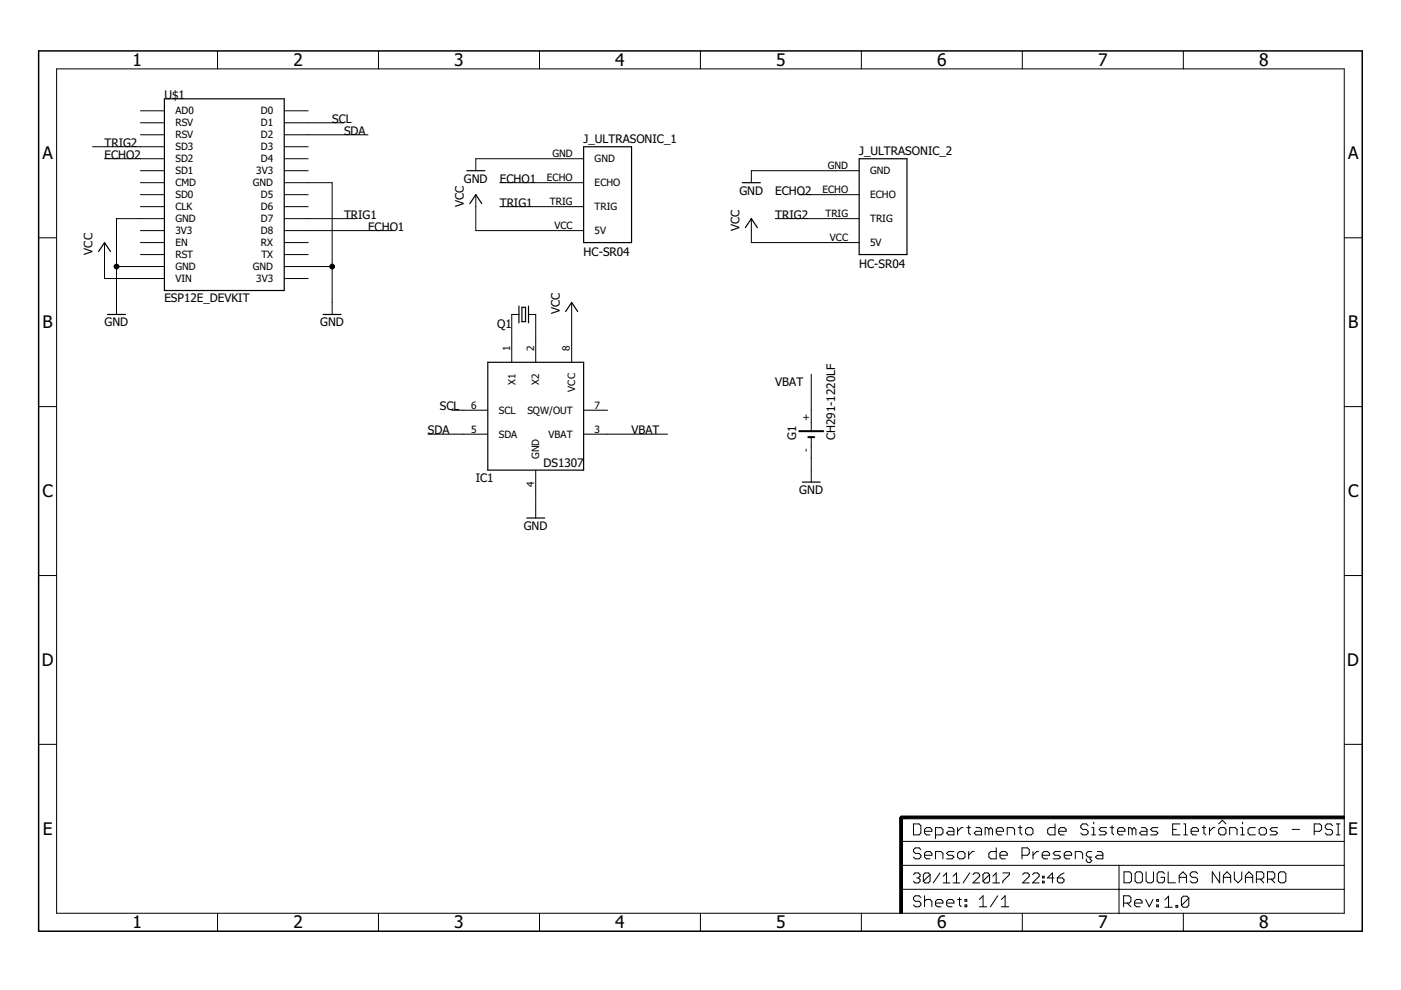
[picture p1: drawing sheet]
<?xml version="1.0" encoding="utf-8"?>
<!DOCTYPE eagle SYSTEM "eagle.dtd">
<!--
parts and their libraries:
SparkFun-Aesthetics: Licensing: Creative Commons ShareAlike 4.0 International - https://creativecommons.org/licenses/by-sa/4.0
-->
<eagle version="8.2.2">
<drawing>
<settings>
<setting alwaysvectorfont="no"/>
<setting verticaltext="up"/>
</settings>
<grid distance="0.1" unitdist="inch" unit="inch" style="lines" multiple="1" display="no" altdistance="0.01" altunitdist="inch" altunit="inch"/>
<schematic xreflabel="%F%N/%S.%C%R" xrefpart="/%S.%C%R">
<libraries>
<library name="ESP12E_DEVKIT">
<symbols>
<symbol name="ESP12E_DEVKIT">
<pin name="AD0" x="-17.78" y="17.78" visible="pin" length="middle"/>
<pin name="RSV@0" x="-17.78" y="15.24" visible="pin" length="middle"/>
<pin name="RSV@1" x="-17.78" y="12.7" visible="pin" length="middle"/>
<pin name="SD3" x="-17.78" y="10.16" visible="pin" length="middle"/>
<pin name="SD2" x="-17.78" y="7.62" visible="pin" length="middle"/>
<pin name="SD1" x="-17.78" y="5.08" visible="pin" length="middle"/>
<pin name="CMD" x="-17.78" y="2.54" visible="pin" length="middle"/>
<pin name="SD0" x="-17.78" y="0" visible="pin" length="middle"/>
<pin name="CLK" x="-17.78" y="-2.54" visible="pin" length="middle"/>
<pin name="GND@0" x="-17.78" y="-5.08" visible="pin" length="middle"/>
<pin name="3V3@0" x="-17.78" y="-7.62" visible="pin" length="middle"/>
<pin name="EN" x="-17.78" y="-10.16" visible="pin" length="middle"/>
<pin name="RST" x="-17.78" y="-12.7" visible="pin" length="middle"/>
<pin name="GND@1" x="-17.78" y="-15.24" visible="pin" length="middle"/>
<pin name="VIN" x="-17.78" y="-17.78" visible="pin" length="middle"/>
<pin name="D0" x="17.78" y="17.78" visible="pin" length="middle" rot="R180"/>
<pin name="D1" x="17.78" y="15.24" visible="pin" length="middle" rot="R180"/>
<pin name="D2" x="17.78" y="12.7" visible="pin" length="middle" rot="R180"/>
<pin name="D3" x="17.78" y="10.16" visible="pin" length="middle" rot="R180"/>
<pin name="D4" x="17.78" y="7.62" visible="pin" length="middle" rot="R180"/>
<pin name="3V3@1" x="17.78" y="5.08" visible="pin" length="middle" rot="R180"/>
<pin name="GND@2" x="17.78" y="2.54" visible="pin" length="middle" rot="R180"/>
<pin name="D5" x="17.78" y="0" visible="pin" length="middle" rot="R180"/>
<pin name="D6" x="17.78" y="-2.54" visible="pin" length="middle" rot="R180"/>
<pin name="D7" x="17.78" y="-5.08" visible="pin" length="middle" rot="R180"/>
<pin name="D8" x="17.78" y="-7.62" visible="pin" length="middle" rot="R180"/>
<pin name="RX" x="17.78" y="-10.16" visible="pin" length="middle" rot="R180"/>
<pin name="TX" x="17.78" y="-12.7" visible="pin" length="middle" rot="R180"/>
<pin name="GND@3" x="17.78" y="-15.24" visible="pin" length="middle" rot="R180"/>
<pin name="3V3@2" x="17.78" y="-17.78" visible="pin" length="middle" rot="R180"/>
<wire x1="-12.7" y1="20.32" x2="-12.7" y2="-20.32" width="0.254" layer="94"/>
<wire x1="-12.7" y1="-20.32" x2="12.7" y2="-20.32" width="0.254" layer="94"/>
<wire x1="12.7" y1="-20.32" x2="12.7" y2="20.32" width="0.254" layer="94"/>
<wire x1="12.7" y1="20.32" x2="-12.7" y2="20.32" width="0.254" layer="94"/>
<text x="-12.7" y="20.32" size="1.778" layer="95">&gt;NAME</text>
<text x="-12.7" y="-22.86" size="1.778" layer="96">&gt;VALUE</text>
</symbol>
</symbols>
<devicesets>
<deviceset name="ESP12E_DEVKIT">
<gates>
<gate name="G$1" symbol="ESP12E_DEVKIT" x="0" y="0"/>
</gates>
<devices>
<device name="" package="ESP12E_DEVKIT">
<connects>
<connect gate="G$1" pin="3V3@0" pad="3V3@0"/>
<connect gate="G$1" pin="3V3@1" pad="3V3@1"/>
<connect gate="G$1" pin="3V3@2" pad="3V3@2"/>
<connect gate="G$1" pin="AD0" pad="AD0"/>
<connect gate="G$1" pin="CLK" pad="CLK"/>
<connect gate="G$1" pin="CMD" pad="CMD"/>
<connect gate="G$1" pin="D0" pad="D0"/>
<connect gate="G$1" pin="D1" pad="D1"/>
<connect gate="G$1" pin="D2" pad="D2"/>
<connect gate="G$1" pin="D3" pad="D3"/>
<connect gate="G$1" pin="D4" pad="D4"/>
<connect gate="G$1" pin="D5" pad="D5"/>
<connect gate="G$1" pin="D6" pad="D6"/>
<connect gate="G$1" pin="D7" pad="D7"/>
<connect gate="G$1" pin="D8" pad="D8"/>
<connect gate="G$1" pin="EN" pad="EN"/>
<connect gate="G$1" pin="GND@0" pad="GND@0"/>
<connect gate="G$1" pin="GND@1" pad="GND@1"/>
<connect gate="G$1" pin="GND@2" pad="GND@2"/>
<connect gate="G$1" pin="GND@3" pad="GND@3"/>
<connect gate="G$1" pin="RST" pad="RST"/>
<connect gate="G$1" pin="RSV@0" pad="RSV@0"/>
<connect gate="G$1" pin="RSV@1" pad="RSV@1"/>
<connect gate="G$1" pin="RX" pad="RX"/>
<connect gate="G$1" pin="SD0" pad="SD0"/>
<connect gate="G$1" pin="SD1" pad="SD1"/>
<connect gate="G$1" pin="SD2" pad="SD2"/>
<connect gate="G$1" pin="SD3" pad="SD3"/>
<connect gate="G$1" pin="TX" pad="TX"/>
<connect gate="G$1" pin="VIN" pad="VIN"/>
</connects>
<technologies>
<technology name=""/>
</technologies>
</device>
</devices>
</deviceset>
</devicesets>
</library>
<library name="SparkFun-Aesthetics">
<symbols>
<symbol name="FR-A4L">
<rectangle x1="178.7652" y1="0" x2="179.3748" y2="20.32" layer="94"/>
<rectangle x1="225.7552" y1="-26.67" x2="226.3648" y2="67.31" layer="94" rot="R90"/>
<wire x1="225.29" y1="-0.1" x2="225.29" y2="5.08" width="0.1016" layer="94"/>
<wire x1="225.29" y1="5.08" x2="273.05" y2="5.08" width="0.1016" layer="94"/>
<wire x1="225.29" y1="5.08" x2="179.07" y2="5.08" width="0.1016" layer="94"/>
<wire x1="179.07" y1="10.16" x2="225.29" y2="10.16" width="0.1016" layer="94"/>
<wire x1="225.29" y1="10.16" x2="273.05" y2="10.16" width="0.1016" layer="94"/>
<wire x1="179.07" y1="15.24" x2="273.05" y2="15.24" width="0.1016" layer="94"/>
<wire x1="225.29" y1="5.08" x2="225.29" y2="10.16" width="0.1016" layer="94"/>
<wire x1="179.07" y1="19.05" x2="179.07" y2="20.32" width="0.6096" layer="94"/>
<wire x1="179.07" y1="20.32" x2="180.34" y2="20.32" width="0.6096" layer="94"/>
<text x="181.61" y="11.43" size="2.54" layer="94" font="vector">&gt;DRAWING_NAME</text>
<text x="181.61" y="6.35" size="2.286" layer="94" font="vector">&gt;LAST_DATE_TIME</text>
<text x="195.58" y="1.27" size="2.54" layer="94" font="vector">&gt;SHEET</text>
<text x="181.61" y="1.27" size="2.54" layer="94" font="vector">Sheet:</text>
<text x="181.61" y="16.51" size="2.54" layer="94" font="vector">Departamento de Sistemas Eletrônicos - PSI</text>
<text x="226.16" y="1.27" size="2.54" layer="94" font="vector">Rev:</text>
<text x="226.26" y="6.35" size="2.54" layer="94" font="vector">DOUGLAS NAVARRO</text>
<text x="234.92" y="1.17" size="2.54" layer="94" font="vector">1.0</text>
<frame x1="-3.81" y1="-3.81" x2="276.86" y2="182.88" columns="8" rows="5" layer="94"/>
</symbol>
</symbols>
<devicesets>
<deviceset name="FRAME-A4L" prefix="FRAME">
<gates>
<gate name="G$1" symbol="FR-A4L" x="0" y="0"/>
</gates>
<devices>
<device name="">
<technologies>
<technology name=""/>
</technologies>
</device>
</devices>
</deviceset>
</devicesets>
</library>
<library name="Ultrasonic Sensor HC-SR04">
<symbols>
<symbol name="HC-SR04_SYMBOL">
<pin name="GND" x="-12.7" y="7.62" length="middle"/>
<pin name="ECHO" x="-12.7" y="2.54" length="middle"/>
<pin name="TRIG" x="-12.7" y="-2.54" length="middle"/>
<pin name="5V" x="-12.7" y="-7.62" length="middle"/>
<wire x1="-7.62" y1="10.16" x2="-7.62" y2="-10.16" width="0.254" layer="94"/>
<wire x1="-7.62" y1="-10.16" x2="2.54" y2="-10.16" width="0.254" layer="94"/>
<wire x1="2.54" y1="-10.16" x2="2.54" y2="10.16" width="0.254" layer="94"/>
<wire x1="2.54" y1="10.16" x2="-7.62" y2="10.16" width="0.254" layer="94"/>
<text x="-7.62" y="10.922" size="1.778" layer="95" ratio="12">&gt;NAME</text>
<text x="-7.62" y="-12.954" size="1.778" layer="96" ratio="12">&gt;VALUE</text>
</symbol>
</symbols>
<devicesets>
<deviceset name="HC-SR04" prefix="J_ULTRASONIC_">
<gates>
<gate name="J_ULTRASONIC" symbol="HC-SR04_SYMBOL" x="0" y="0"/>
</gates>
<devices>
<device name="" package="HC-SR04_FOOTPRINT">
<connects>
<connect gate="J_ULTRASONIC" pin="5V" pad="VCC"/>
<connect gate="J_ULTRASONIC" pin="ECHO" pad="ECHO"/>
<connect gate="J_ULTRASONIC" pin="GND" pad="GND"/>
<connect gate="J_ULTRASONIC" pin="TRIG" pad="TRIG"/>
</connects>
<technologies>
<technology name=""/>
</technologies>
</device>
</devices>
</deviceset>
</devicesets>
</library>
<library name="supply1">
<symbols>
<symbol name="VCC">
<wire x1="1.27" y1="-1.905" x2="0" y2="0" width="0.254" layer="94"/>
<wire x1="0" y1="0" x2="-1.27" y2="-1.905" width="0.254" layer="94"/>
<text x="-2.54" y="-2.54" size="1.778" layer="96" rot="R90">&gt;VALUE</text>
<pin name="VCC" x="0" y="-2.54" visible="off" length="short" direction="sup" rot="R90"/>
</symbol>
<symbol name="GND">
<wire x1="-1.905" y1="0" x2="1.905" y2="0" width="0.254" layer="94"/>
<text x="-2.54" y="-2.54" size="1.778" layer="96">&gt;VALUE</text>
<pin name="GND" x="0" y="2.54" visible="off" length="short" direction="sup" rot="R270"/>
</symbol>
</symbols>
<devicesets>
<deviceset name="VCC" prefix="P+">
<gates>
<gate name="VCC" symbol="VCC" x="0" y="0"/>
</gates>
<devices>
<device name="">
<technologies>
<technology name=""/>
</technologies>
</device>
</devices>
</deviceset>
<deviceset name="GND" prefix="GND">
<gates>
<gate name="1" symbol="GND" x="0" y="0"/>
</gates>
<devices>
<device name="">
<technologies>
<technology name=""/>
</technologies>
</device>
</devices>
</deviceset>
</devicesets>
</library>
<library name="adafruit">
<symbols>
<symbol name="DS1307">
<wire x1="-10.16" y1="12.7" x2="10.16" y2="12.7" width="0.254" layer="94"/>
<wire x1="10.16" y1="12.7" x2="10.16" y2="-10.16" width="0.254" layer="94"/>
<wire x1="10.16" y1="-10.16" x2="-10.16" y2="-10.16" width="0.254" layer="94"/>
<wire x1="-10.16" y1="-10.16" x2="-10.16" y2="12.7" width="0.254" layer="94"/>
<text x="10.16" y="-7.62" size="1.778" layer="94" rot="R180">DS1307</text>
<text x="-12.7" y="-12.7" size="1.778" layer="95">&gt;NAME</text>
<pin name="SCL" x="-15.24" y="2.54" length="middle"/>
<pin name="SDA" x="-15.24" y="-2.54" length="middle"/>
<pin name="GND" x="0" y="-15.24" length="middle" direction="pwr" rot="R90"/>
<pin name="VBAT" x="15.24" y="-2.54" length="middle" direction="pwr" rot="R180"/>
<pin name="SQW/OUT" x="15.24" y="2.54" length="middle" rot="R180"/>
<pin name="VCC" x="7.62" y="17.78" length="middle" direction="pwr" rot="R270"/>
<pin name="X1" x="-5.08" y="17.78" length="middle" direction="pas" rot="R270"/>
<pin name="X2" x="0" y="17.78" length="middle" direction="pas" rot="R270"/>
</symbol>
<symbol name="Q">
<wire x1="1.016" y1="0" x2="2.54" y2="0" width="0.1524" layer="94"/>
<wire x1="-2.54" y1="0" x2="-1.016" y2="0" width="0.1524" layer="94"/>
<wire x1="-0.381" y1="1.524" x2="-0.381" y2="-1.524" width="0.254" layer="94"/>
<wire x1="-0.381" y1="-1.524" x2="0.381" y2="-1.524" width="0.254" layer="94"/>
<wire x1="0.381" y1="-1.524" x2="0.381" y2="1.524" width="0.254" layer="94"/>
<wire x1="0.381" y1="1.524" x2="-0.381" y2="1.524" width="0.254" layer="94"/>
<wire x1="1.016" y1="1.778" x2="1.016" y2="-1.778" width="0.254" layer="94"/>
<wire x1="-1.016" y1="1.778" x2="-1.016" y2="-1.778" width="0.254" layer="94"/>
<text x="2.54" y="1.016" size="1.778" layer="95">&gt;NAME</text>
<text x="2.54" y="-2.54" size="1.778" layer="96">&gt;VALUE</text>
<text x="-2.159" y="-1.143" size="0.8636" layer="93">1</text>
<text x="1.524" y="-1.143" size="0.8636" layer="93">2</text>
<pin name="2" x="2.54" y="0" visible="off" length="point" direction="pas" swaplevel="1" rot="R180"/>
<pin name="1" x="-2.54" y="0" visible="off" length="point" direction="pas" swaplevel="1"/>
</symbol>
</symbols>
<devicesets>
<deviceset name="DS1307" prefix="IC">
<gates>
<gate name="G$1" symbol="DS1307" x="0" y="-2.54"/>
</gates>
<devices>
<device name="" package="DIL08">
<connects>
<connect gate="G$1" pin="GND" pad="4"/>
<connect gate="G$1" pin="SCL" pad="6"/>
<connect gate="G$1" pin="SDA" pad="5"/>
<connect gate="G$1" pin="SQW/OUT" pad="7"/>
<connect gate="G$1" pin="VBAT" pad="3"/>
<connect gate="G$1" pin="VCC" pad="8"/>
<connect gate="G$1" pin="X1" pad="1"/>
<connect gate="G$1" pin="X2" pad="2"/>
</connects>
<technologies>
<technology name=""/>
</technologies>
</device>
</devices>
</deviceset>
<deviceset name="CRYSTAL" prefix="Q" uservalue="yes">
<gates>
<gate name="G$1" symbol="Q" x="0" y="0"/>
</gates>
<devices>
<device name="HC49S" package="HC49/S">
<connects>
<connect gate="G$1" pin="1" pad="1"/>
<connect gate="G$1" pin="2" pad="2"/>
</connects>
<technologies>
<technology name="">
<attribute name="MF" value="" constant="no"/>
<attribute name="MPN" value="" constant="no"/>
<attribute name="OC_FARNELL" value="1667008" constant="no"/>
<attribute name="OC_NEWARK" value="unknown" constant="no"/>
</technology>
</technologies>
</device>
<device name="HC49GW" package="HC49GW">
<connects>
<connect gate="G$1" pin="1" pad="1"/>
<connect gate="G$1" pin="2" pad="2"/>
</connects>
<technologies>
<technology name="">
<attribute name="MF" value="" constant="no"/>
<attribute name="MPN" value="" constant="no"/>
<attribute name="OC_FARNELL" value="unknown" constant="no"/>
<attribute name="OC_NEWARK" value="unknown" constant="no"/>
</technology>
</technologies>
</device>
<device name="HC49TL-H" package="HC49TL-H">
<connects>
<connect gate="G$1" pin="1" pad="1"/>
<connect gate="G$1" pin="2" pad="2"/>
</connects>
<technologies>
<technology name="">
<attribute name="MF" value="" constant="no"/>
<attribute name="MPN" value="" constant="no"/>
<attribute name="OC_FARNELL" value="unknown" constant="no"/>
<attribute name="OC_NEWARK" value="unknown" constant="no"/>
</technology>
</technologies>
</device>
<device name="HC49U-H" package="HC49U-H">
<connects>
<connect gate="G$1" pin="1" pad="1"/>
<connect gate="G$1" pin="2" pad="2"/>
</connects>
<technologies>
<technology name="">
<attribute name="MF" value="" constant="no"/>
<attribute name="MPN" value="" constant="no"/>
<attribute name="OC_FARNELL" value="1666973" constant="no"/>
<attribute name="OC_NEWARK" value="unknown" constant="no"/>
</technology>
</technologies>
</device>
<device name="HC49U-LM" package="HC49U-LM">
<connects>
<connect gate="G$1" pin="1" pad="1"/>
<connect gate="G$1" pin="2" pad="2"/>
</connects>
<technologies>
<technology name="">
<attribute name="MF" value="" constant="no"/>
<attribute name="MPN" value="" constant="no"/>
<attribute name="OC_FARNELL" value="1666956" constant="no"/>
<attribute name="OC_NEWARK" value="unknown" constant="no"/>
</technology>
</technologies>
</device>
<device name="HC49U-V" package="HC49U-V">
<connects>
<connect gate="G$1" pin="1" pad="1"/>
<connect gate="G$1" pin="2" pad="2"/>
</connects>
<technologies>
<technology name="">
<attribute name="MF" value="" constant="no"/>
<attribute name="MPN" value="" constant="no"/>
<attribute name="OC_FARNELL" value="1666969" constant="no"/>
<attribute name="OC_NEWARK" value="unknown" constant="no"/>
</technology>
</technologies>
</device>
<device name="HC49U70" package="HC49U70">
<connects>
<connect gate="G$1" pin="1" pad="1"/>
<connect gate="G$1" pin="2" pad="2"/>
</connects>
<technologies>
<technology name="">
<attribute name="MF" value="" constant="no"/>
<attribute name="MPN" value="" constant="no"/>
<attribute name="OC_FARNELL" value="unknown" constant="no"/>
<attribute name="OC_NEWARK" value="unknown" constant="no"/>
</technology>
</technologies>
</device>
<device name="HC49UP" package="HC49UP">
<connects>
<connect gate="G$1" pin="1" pad="1"/>
<connect gate="G$1" pin="2" pad="2"/>
</connects>
<technologies>
<technology name="">
<attribute name="MF" value="" constant="no"/>
<attribute name="MPN" value="" constant="no"/>
<attribute name="OC_FARNELL" value="unknown" constant="no"/>
<attribute name="OC_NEWARK" value="unknown" constant="no"/>
</technology>
</technologies>
</device>
<device name="HC13U-H" package="HC13U-H">
<connects>
<connect gate="G$1" pin="1" pad="1"/>
<connect gate="G$1" pin="2" pad="2"/>
</connects>
<technologies>
<technology name="">
<attribute name="MF" value="" constant="no"/>
<attribute name="MPN" value="" constant="no"/>
<attribute name="OC_FARNELL" value="unknown" constant="no"/>
<attribute name="OC_NEWARK" value="unknown" constant="no"/>
</technology>
</technologies>
</device>
<device name="HC18U-H" package="HC18U-H">
<connects>
<connect gate="G$1" pin="1" pad="1"/>
<connect gate="G$1" pin="2" pad="2"/>
</connects>
<technologies>
<technology name="">
<attribute name="MF" value="" constant="no"/>
<attribute name="MPN" value="" constant="no"/>
<attribute name="OC_FARNELL" value="unknown" constant="no"/>
<attribute name="OC_NEWARK" value="unknown" constant="no"/>
</technology>
</technologies>
</device>
<device name="HC18U-V" package="HC18U-V">
<connects>
<connect gate="G$1" pin="1" pad="1"/>
<connect gate="G$1" pin="2" pad="2"/>
</connects>
<technologies>
<technology name="">
<attribute name="MF" value="" constant="no"/>
<attribute name="MPN" value="" constant="no"/>
<attribute name="OC_FARNELL" value="unknown" constant="no"/>
<attribute name="OC_NEWARK" value="unknown" constant="no"/>
</technology>
</technologies>
</device>
<device name="HC33U-H" package="HC33U-H">
<connects>
<connect gate="G$1" pin="1" pad="1"/>
<connect gate="G$1" pin="2" pad="2"/>
</connects>
<technologies>
<technology name="">
<attribute name="MF" value="" constant="no"/>
<attribute name="MPN" value="" constant="no"/>
<attribute name="OC_FARNELL" value="unknown" constant="no"/>
<attribute name="OC_NEWARK" value="unknown" constant="no"/>
</technology>
</technologies>
</device>
<device name="HC33U-V" package="HC33U-V">
<connects>
<connect gate="G$1" pin="1" pad="1"/>
<connect gate="G$1" pin="2" pad="2"/>
</connects>
<technologies>
<technology name="">
<attribute name="MF" value="" constant="no"/>
<attribute name="MPN" value="" constant="no"/>
<attribute name="OC_FARNELL" value="unknown" constant="no"/>
<attribute name="OC_NEWARK" value="unknown" constant="no"/>
</technology>
</technologies>
</device>
<device name="SM49" package="SM49">
<connects>
<connect gate="G$1" pin="1" pad="1"/>
<connect gate="G$1" pin="2" pad="2"/>
</connects>
<technologies>
<technology name="">
<attribute name="MF" value="" constant="no"/>
<attribute name="MPN" value="" constant="no"/>
<attribute name="OC_FARNELL" value="unknown" constant="no"/>
<attribute name="OC_NEWARK" value="unknown" constant="no"/>
</technology>
</technologies>
</device>
<device name="TC26H" package="TC26H">
<connects>
<connect gate="G$1" pin="1" pad="1"/>
<connect gate="G$1" pin="2" pad="2"/>
</connects>
<technologies>
<technology name="">
<attribute name="MF" value="" constant="no"/>
<attribute name="MPN" value="" constant="no"/>
<attribute name="OC_FARNELL" value="unknown" constant="no"/>
<attribute name="OC_NEWARK" value="unknown" constant="no"/>
</technology>
</technologies>
</device>
<device name="TC26V" package="TC26V">
<connects>
<connect gate="G$1" pin="1" pad="1"/>
<connect gate="G$1" pin="2" pad="2"/>
</connects>
<technologies>
<technology name="">
<attribute name="MF" value="" constant="no"/>
<attribute name="MPN" value="" constant="no"/>
<attribute name="OC_FARNELL" value="unknown" constant="no"/>
<attribute name="OC_NEWARK" value="unknown" constant="no"/>
</technology>
</technologies>
</device>
<device name="TC38H" package="TC38H">
<connects>
<connect gate="G$1" pin="1" pad="1"/>
<connect gate="G$1" pin="2" pad="2"/>
</connects>
<technologies>
<technology name="">
<attribute name="MF" value="" constant="no"/>
<attribute name="MPN" value="" constant="no"/>
<attribute name="OC_FARNELL" value="unknown" constant="no"/>
<attribute name="OC_NEWARK" value="unknown" constant="no"/>
</technology>
</technologies>
</device>
<device name="68SMX" package="86SMX">
<connects>
<connect gate="G$1" pin="1" pad="1"/>
<connect gate="G$1" pin="2" pad="4"/>
</connects>
<technologies>
<technology name="">
<attribute name="MF" value="" constant="no"/>
<attribute name="MPN" value="" constant="no"/>
<attribute name="OC_FARNELL" value="6344860" constant="no"/>
<attribute name="OC_NEWARK" value="unknown" constant="no"/>
</technology>
</technologies>
</device>
<device name="MM20SS" package="MM20SS">
<connects>
<connect gate="G$1" pin="1" pad="1"/>
<connect gate="G$1" pin="2" pad="4"/>
</connects>
<technologies>
<technology name="">
<attribute name="MF" value="" constant="no"/>
<attribute name="MPN" value="" constant="no"/>
<attribute name="OC_FARNELL" value="unknown" constant="no"/>
<attribute name="OC_NEWARK" value="unknown" constant="no"/>
</technology>
</technologies>
</device>
<device name="MM39SL" package="MM39SL">
<connects>
<connect gate="G$1" pin="1" pad="1"/>
<connect gate="G$1" pin="2" pad="4"/>
</connects>
<technologies>
<technology name="">
<attribute name="MF" value="" constant="no"/>
<attribute name="MPN" value="" constant="no"/>
<attribute name="OC_FARNELL" value="unknown" constant="no"/>
<attribute name="OC_NEWARK" value="unknown" constant="no"/>
</technology>
</technologies>
</device>
<device name="CTS406" package="CTS406">
<connects>
<connect gate="G$1" pin="1" pad="1"/>
<connect gate="G$1" pin="2" pad="3"/>
</connects>
<technologies>
<technology name="">
<attribute name="MF" value="" constant="no"/>
<attribute name="MPN" value="" constant="no"/>
<attribute name="OC_FARNELL" value="unknown" constant="no"/>
<attribute name="OC_NEWARK" value="unknown" constant="no"/>
</technology>
</technologies>
</device>
</devices>
</deviceset>
</devicesets>
</library>
<library name="battery">
<symbols>
<symbol name="1V2">
<wire x1="-0.635" y1="0.635" x2="-0.635" y2="0" width="0.4064" layer="94"/>
<wire x1="-2.54" y1="0" x2="-0.635" y2="0" width="0.1524" layer="94"/>
<wire x1="-0.635" y1="0" x2="-0.635" y2="-0.635" width="0.4064" layer="94"/>
<wire x1="0.635" y1="2.54" x2="0.635" y2="0" width="0.4064" layer="94"/>
<wire x1="0.635" y1="0" x2="2.54" y2="0" width="0.1524" layer="94"/>
<wire x1="0.635" y1="0" x2="0.635" y2="-2.54" width="0.4064" layer="94"/>
<text x="-1.27" y="3.175" size="1.778" layer="95">&gt;NAME</text>
<text x="-1.27" y="-5.08" size="1.778" layer="96">&gt;VALUE</text>
<pin name="+" x="5.08" y="0" visible="pad" length="short" direction="pas" rot="R180"/>
<pin name="-" x="-5.08" y="0" visible="pad" length="short" direction="pas"/>
</symbol>
</symbols>
<devicesets>
<deviceset name="CH291-1220LF" prefix="G">
<gates>
<gate name="G1" symbol="1V2" x="0" y="0"/>
</gates>
<devices>
<device name="" package="CH291-1220LF">
<connects>
<connect gate="G1" pin="+" pad="+"/>
<connect gate="G1" pin="-" pad="-"/>
</connects>
<technologies>
<technology name=""/>
</technologies>
</device>
</devices>
</deviceset>
</devicesets>
</library>
</libraries>
<attributes>
</attributes>
<variantdefs>
</variantdefs>
<classes>
<class number="0" name="default" width="0" drill="0">
</class>
</classes>
<parts>
<part name="U$1" library="ESP12E_DEVKIT" deviceset="ESP12E_DEVKIT" device=""/>
<part name="FRAME1" library="SparkFun-Aesthetics" deviceset="FRAME-A4L" device=""/>
<part name="J_ULTRASONIC_1" library="Ultrasonic Sensor HC-SR04" deviceset="HC-SR04" device=""/>
<part name="J_ULTRASONIC_2" library="Ultrasonic Sensor HC-SR04" deviceset="HC-SR04" device=""/>
<part name="P+1" library="supply1" deviceset="VCC" device=""/>
<part name="P+2" library="supply1" deviceset="VCC" device=""/>
<part name="P+3" library="supply1" deviceset="VCC" device=""/>
<part name="GND1" library="supply1" deviceset="GND" device=""/>
<part name="GND2" library="supply1" deviceset="GND" device=""/>
<part name="GND3" library="supply1" deviceset="GND" device=""/>
<part name="IC1" library="adafruit" deviceset="DS1307" device=""/>
<part name="P+4" library="supply1" deviceset="VCC" device=""/>
<part name="GND4" library="supply1" deviceset="GND" device=""/>
<part name="GND5" library="supply1" deviceset="GND" device=""/>
<part name="Q1" library="adafruit" deviceset="CRYSTAL" device="TC38H"/>
<part name="GND6" library="supply1" deviceset="GND" device=""/>
<part name="G1" library="battery" deviceset="CH291-1220LF" device=""/>
</parts>
<sheets>
<sheet>
<plain>
</plain>
<instances>
<instance part="U$1" gate="G$1" x="35.56" y="152.4"/>
<instance part="FRAME1" gate="G$1" x="0" y="0"/>
<instance part="J_ULTRASONIC_1" gate="J_ULTRASONIC" x="119.38" y="152.4"/>
<instance part="J_ULTRASONIC_2" gate="J_ULTRASONIC" x="177.8" y="149.86"/>
<instance part="P+1" gate="VCC" x="10.16" y="142.24"/>
<instance part="P+2" gate="VCC" x="147.32" y="147.32"/>
<instance part="P+3" gate="VCC" x="88.9" y="152.4"/>
<instance part="GND1" gate="1" x="88.9" y="157.48"/>
<instance part="GND2" gate="1" x="147.32" y="154.94"/>
<instance part="GND3" gate="1" x="58.42" y="127"/>
<instance part="IC1" gate="G$1" x="101.6" y="104.14"/>
<instance part="P+4" gate="VCC" x="109.22" y="129.54"/>
<instance part="GND4" gate="1" x="101.6" y="83.82"/>
<instance part="GND5" gate="1" x="160.02" y="91.44"/>
<instance part="Q1" gate="G$1" x="99.06" y="127" rot="R180"/>
<instance part="GND6" gate="1" x="12.7" y="127"/>
<instance part="G1" gate="G1" x="160.02" y="101.6" rot="R90"/>
</instances>
<busses>
</busses>
<nets>
<net name="VCC" class="0">
<segment>
<pinref part="U$1" gate="G$1" pin="VIN"/>
<pinref part="P+1" gate="VCC" pin="VCC"/>
<wire x1="17.78" y1="134.62" x2="10.16" y2="134.62" width="0.1524" layer="91"/>
<wire x1="10.16" y1="134.62" x2="10.16" y2="139.7" width="0.1524" layer="91"/>
</segment>
<segment>
<pinref part="J_ULTRASONIC_2" gate="J_ULTRASONIC" pin="5V"/>
<wire x1="165.1" y1="142.24" x2="147.32" y2="142.24" width="0.1524" layer="91"/>
<wire x1="147.32" y1="142.24" x2="147.32" y2="144.78" width="0.1524" layer="91"/>
<pinref part="P+2" gate="VCC" pin="VCC"/>
</segment>
<segment>
<pinref part="J_ULTRASONIC_1" gate="J_ULTRASONIC" pin="5V"/>
<pinref part="P+3" gate="VCC" pin="VCC"/>
<wire x1="106.68" y1="144.78" x2="88.9" y2="144.78" width="0.1524" layer="91"/>
<wire x1="88.9" y1="144.78" x2="88.9" y2="149.86" width="0.1524" layer="91"/>
</segment>
<segment>
<pinref part="IC1" gate="G$1" pin="VCC"/>
<pinref part="P+4" gate="VCC" pin="VCC"/>
<wire x1="109.22" y1="121.92" x2="109.22" y2="127" width="0.1524" layer="91"/>
</segment>
</net>
<net name="GND" class="0">
<segment>
<pinref part="J_ULTRASONIC_1" gate="J_ULTRASONIC" pin="GND"/>
<pinref part="GND1" gate="1" pin="GND"/>
<wire x1="106.68" y1="160.02" x2="88.9" y2="160.02" width="0.1524" layer="91"/>
</segment>
<segment>
<pinref part="J_ULTRASONIC_2" gate="J_ULTRASONIC" pin="GND"/>
<pinref part="GND2" gate="1" pin="GND"/>
<wire x1="165.1" y1="157.48" x2="147.32" y2="157.48" width="0.1524" layer="91"/>
</segment>
<segment>
<pinref part="U$1" gate="G$1" pin="GND@3"/>
<pinref part="GND3" gate="1" pin="GND"/>
<wire x1="53.34" y1="137.16" x2="58.42" y2="137.16" width="0.1524" layer="91"/>
<wire x1="58.42" y1="137.16" x2="58.42" y2="129.54" width="0.1524" layer="91"/>
<pinref part="U$1" gate="G$1" pin="GND@2"/>
<wire x1="53.34" y1="154.94" x2="58.42" y2="154.94" width="0.1524" layer="91"/>
<wire x1="58.42" y1="154.94" x2="58.42" y2="137.16" width="0.1524" layer="91"/>
<junction x="58.42" y="137.16"/>
</segment>
<segment>
<pinref part="GND4" gate="1" pin="GND"/>
<pinref part="IC1" gate="G$1" pin="GND"/>
<wire x1="101.6" y1="86.36" x2="101.6" y2="88.9" width="0.1524" layer="91"/>
</segment>
<segment>
<pinref part="U$1" gate="G$1" pin="GND@1"/>
<wire x1="17.78" y1="137.16" x2="12.7" y2="137.16" width="0.1524" layer="91"/>
<pinref part="GND6" gate="1" pin="GND"/>
<wire x1="12.7" y1="137.16" x2="12.7" y2="129.54" width="0.1524" layer="91"/>
<pinref part="U$1" gate="G$1" pin="GND@0"/>
<wire x1="17.78" y1="147.32" x2="12.7" y2="147.32" width="0.1524" layer="91"/>
<wire x1="12.7" y1="147.32" x2="12.7" y2="137.16" width="0.1524" layer="91"/>
<junction x="12.7" y="137.16"/>
</segment>
<segment>
<pinref part="GND5" gate="1" pin="GND"/>
<pinref part="G1" gate="G1" pin="-"/>
<wire x1="160.02" y1="93.98" x2="160.02" y2="96.52" width="0.1524" layer="91"/>
</segment>
</net>
<net name="ECHO1" class="0">
<segment>
<pinref part="J_ULTRASONIC_1" gate="J_ULTRASONIC" pin="ECHO"/>
<wire x1="106.68" y1="154.94" x2="93.98" y2="154.94" width="0.1524" layer="91"/>
<label x="93.98" y="154.94" size="1.778" layer="95"/>
</segment>
<segment>
<pinref part="U$1" gate="G$1" pin="D8"/>
<wire x1="53.34" y1="144.78" x2="71.12" y2="144.78" width="0.1524" layer="91"/>
<label x="66.04" y="144.78" size="1.778" layer="95"/>
</segment>
</net>
<net name="TRIG1" class="0">
<segment>
<pinref part="J_ULTRASONIC_1" gate="J_ULTRASONIC" pin="TRIG"/>
<wire x1="106.68" y1="149.86" x2="93.98" y2="149.86" width="0.1524" layer="91"/>
<label x="93.98" y="149.86" size="1.778" layer="95"/>
</segment>
<segment>
<pinref part="U$1" gate="G$1" pin="D7"/>
<wire x1="53.34" y1="147.32" x2="63.5" y2="147.32" width="0.1524" layer="91"/>
<label x="60.96" y="147.32" size="1.778" layer="95"/>
</segment>
</net>
<net name="ECHO2" class="0">
<segment>
<pinref part="J_ULTRASONIC_2" gate="J_ULTRASONIC" pin="ECHO"/>
<wire x1="165.1" y1="152.4" x2="157.48" y2="152.4" width="0.1524" layer="91"/>
<label x="152.4" y="152.4" size="1.778" layer="95"/>
</segment>
<segment>
<pinref part="U$1" gate="G$1" pin="SD2"/>
<wire x1="17.78" y1="160.02" x2="10.16" y2="160.02" width="0.1524" layer="91"/>
<label x="10.16" y="160.02" size="1.778" layer="95"/>
</segment>
</net>
<net name="TRIG2" class="0">
<segment>
<pinref part="J_ULTRASONIC_2" gate="J_ULTRASONIC" pin="TRIG"/>
<wire x1="165.1" y1="147.32" x2="152.4" y2="147.32" width="0.1524" layer="91"/>
<label x="152.4" y="147.32" size="1.778" layer="95"/>
</segment>
<segment>
<pinref part="U$1" gate="G$1" pin="SD3"/>
<wire x1="17.78" y1="162.56" x2="7.62" y2="162.56" width="0.1524" layer="91"/>
<label x="10.16" y="162.56" size="1.778" layer="95"/>
</segment>
</net>
<net name="SCL" class="0">
<segment>
<pinref part="IC1" gate="G$1" pin="SCL"/>
<wire x1="86.36" y1="106.68" x2="83.82" y2="106.68" width="0.1524" layer="91"/>
<label x="81.28" y="106.68" size="1.778" layer="95"/>
</segment>
<segment>
<pinref part="U$1" gate="G$1" pin="D1"/>
<wire x1="53.34" y1="167.64" x2="60.96" y2="167.64" width="0.1524" layer="91"/>
<label x="58.42" y="167.64" size="1.778" layer="95"/>
</segment>
</net>
<net name="SDA" class="0">
<segment>
<pinref part="IC1" gate="G$1" pin="SDA"/>
<wire x1="86.36" y1="101.6" x2="78.74" y2="101.6" width="0.1524" layer="91"/>
<label x="78.74" y="101.6" size="1.778" layer="95"/>
</segment>
<segment>
<pinref part="U$1" gate="G$1" pin="D2"/>
<wire x1="53.34" y1="165.1" x2="66.04" y2="165.1" width="0.1524" layer="91"/>
<label x="60.96" y="165.1" size="1.778" layer="95"/>
</segment>
</net>
<net name="N$1" class="0">
<segment>
<pinref part="IC1" gate="G$1" pin="X1"/>
<pinref part="Q1" gate="G$1" pin="2"/>
<wire x1="96.52" y1="121.92" x2="96.52" y2="127" width="0.1524" layer="91"/>
</segment>
</net>
<net name="N$2" class="0">
<segment>
<pinref part="IC1" gate="G$1" pin="X2"/>
<pinref part="Q1" gate="G$1" pin="1"/>
<wire x1="101.6" y1="121.92" x2="101.6" y2="127" width="0.1524" layer="91"/>
</segment>
</net>
<net name="VBAT" class="0">
<segment>
<pinref part="IC1" gate="G$1" pin="VBAT"/>
<wire x1="116.84" y1="101.6" x2="129.54" y2="101.6" width="0.1524" layer="91"/>
<label x="121.92" y="101.6" size="1.778" layer="95"/>
</segment>
<segment>
<pinref part="G1" gate="G1" pin="+"/>
<wire x1="160.02" y1="106.68" x2="160.02" y2="114.3" width="0.1524" layer="91"/>
<label x="152.4" y="111.76" size="1.778" layer="95"/>
</segment>
</net>
</nets>
</sheet>
</sheets>
</schematic>
</drawing>
<compatibility>
<note version="8.2" severity="warning">
Since Version 8.2, Eagle supports online libraries. The ids
of those online libraries will not be understood (or retained)
with this version.
</note>
</compatibility>
</eagle>
